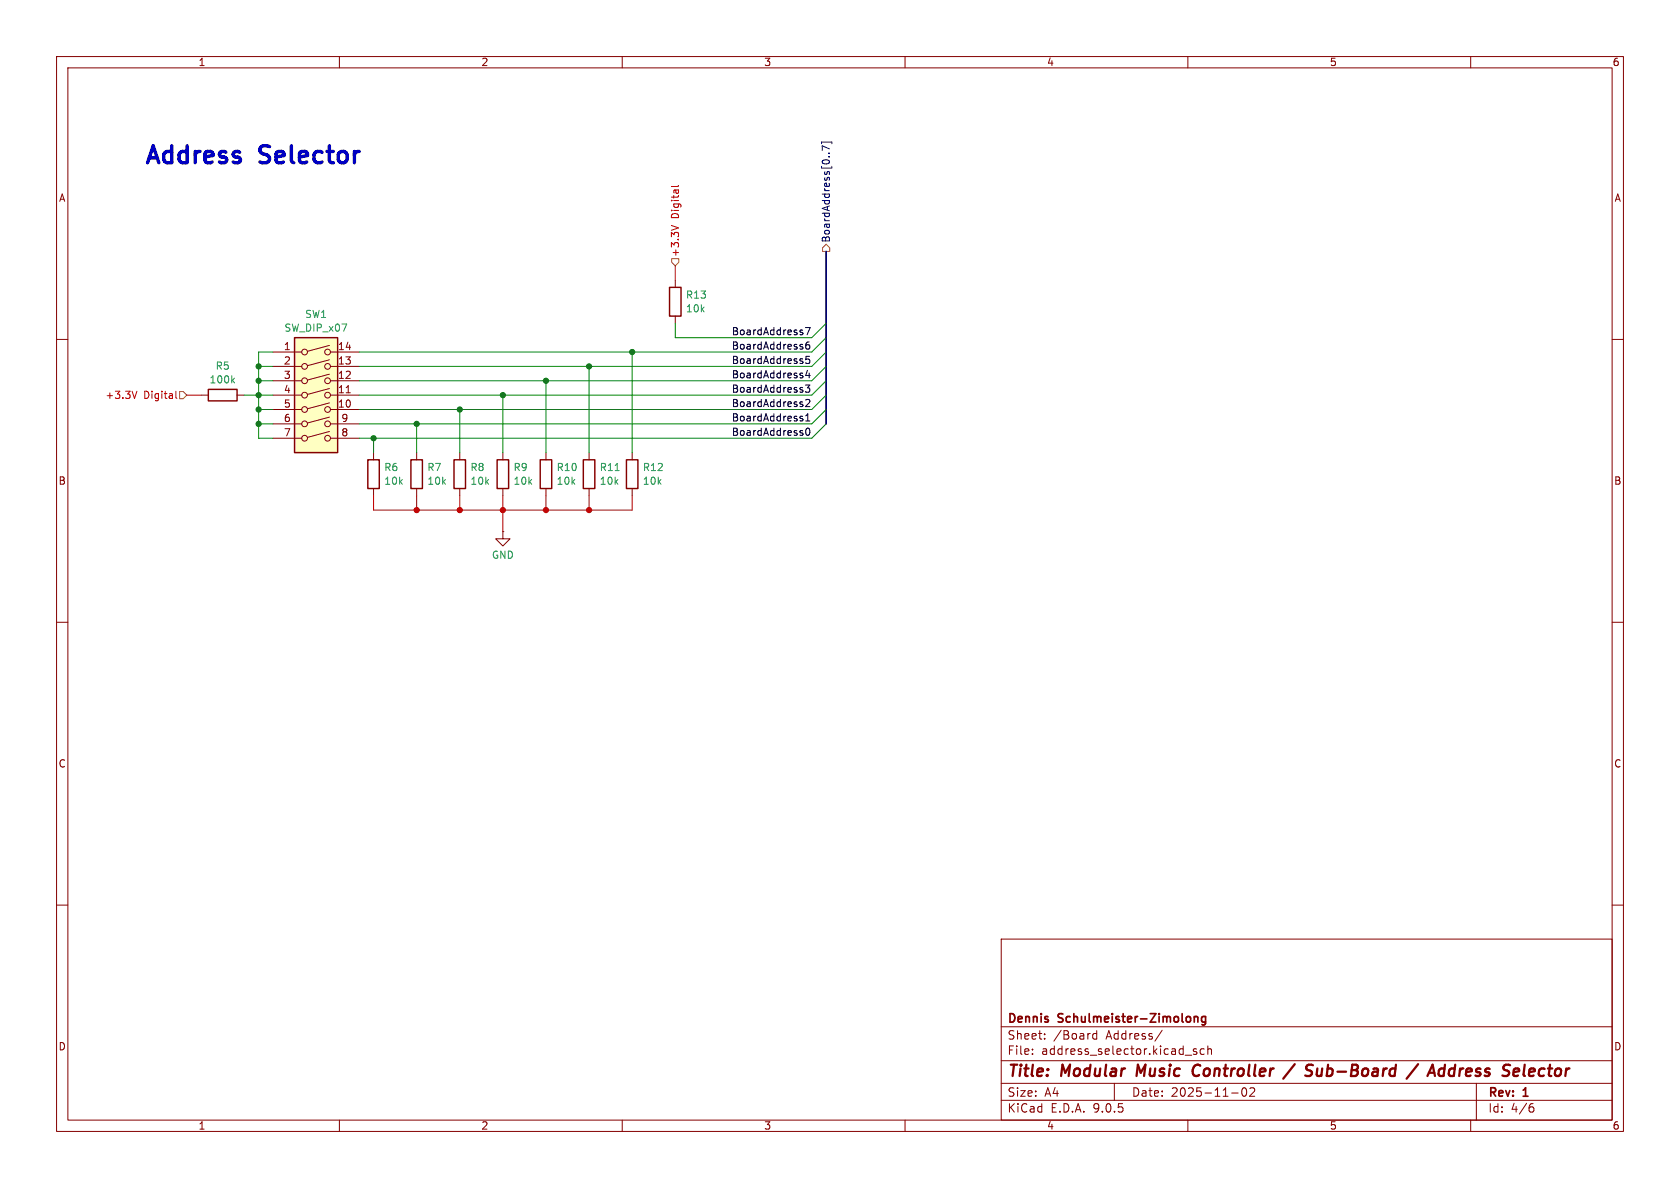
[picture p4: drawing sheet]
<svg xmlns="http://www.w3.org/2000/svg" width="297mm" height="210mm" viewBox="0 0 297 210" stroke-linecap="round" stroke-linejoin="round" font-family="sans-serif">
<g fill="none" stroke="#840000" stroke-width=".18">
<path d="M10 10h277v190h-277zM12 12h273v186h-273zM60 10v2M110 10v2M160 10v2M210 10v2M260 10v2M119.4 49.5v1.3M119.4 55.9v1.3M10 60h2M285 60h2M88.9 94v1.3h1.3l-1.3 1.2-1.3-1.2h1.3"/>
<path d="M88.9 94h.1M88.9 80v1.3M88.9 86.4v1.2M10 110h2M285 110h2M10 160h2M177 166h108v32h-108zM285 160h2M60 198v2M110 198v2M160 198v2M177 194.5h108"/>
<path d="M177 191.5h108M177 187.5h108M177 181.5h108M182.5 186.3v.1M182.5 185.5v.1M184.7 183.6v.1M184.7 182.8v.1M193.9 182.2v1.5M193.9 182.8l-.4-.1-.3 .3v.4l.1 .2h.6M197 191.5v3M205.5 182.1l-1.3 2M209.5 186.5h1.2"/>
<path d="M210 198v2M211.5 185.5l-.3-.1-.2 .2v.2l.5 .2v.3h-.5M212.9 185.5l-.4-.1-.3 .3v.4l.1 .2h.6M213.5 185.5l.2-.1 .4 .1 .1 .9M213.5 184.9v1.5M217.7 193.2h1.2M219.7 192.4l.2-.1a.81 .81 0 0 1 .6 .6 .81 .81 0 0 1-.3 .8l-.2 .1a.81 .81 0 0 1-.3-1.4zM221 192.4l.5-.1 .2 .1 .1 .3-.9 1.1h.9M260 198v2M261 191.5v6.5M270.6 195.7h.4l.2 .3-.1 .5-.5 .1M271 195.1l-.4 .1"/>
</g>
<path d="M201.2 188.2l-.3 2M211.8 188.2a1.13 1.13 0 0 0-.9 .7 1.13 1.13 0 0 0 .2 1.2l.3 .1 .5-.1M228.9 188.1l-2 2.6M231.8 188.2l.3 .1M232.9 188.9l-.1 1.2 .2 .1 .5-.1M250.7 188.1l-2 2.6M255.5 188.2l-.3 2M256.6 188.9l-.4 .4-.1 .5 .2 .3 .5 .1M270.7 188.9l-.3 .3-.1 .7 .2 .3h.4M271.3 189.4l-1 .1" fill="none" stroke="#840000" stroke-width=".4"/>
<path d="M211.1 179.7v1M211.1 179.8l.2-.1 .4 .1 .1 .9M213.1 179.8l-.4-.1-.3 .3v.4l.2 .2h.5M213.1 179.7v1.2l-.3 .3-.3-.1" fill="none" stroke="#840000" stroke-width=".3"/>
<path d="M118.4 50.8h2v5.1h-2zM87.9 81.3h2v5.1h-2z" fill="none" stroke="#840000" stroke-width=".25"/>
<path d="M52.1 59.7h7.6v20.3h-7.6z" fill="#ffffc2"/>
<g fill="none" stroke="#840000" stroke-width=".18">
<path d="M35.6 69.9h1.2M41.9 69.9h1.3M48.3 62.2h5M48.3 64.8h5M48.3 67.3h5M48.3 69.9h5M48.3 72.4h5M48.3 74.9h5M48.3 77.5h5M58.2 61.1l-3.8 1M58.2 63.6l-3.8 1M58.2 66.1l-3.8 1.1"/>
<path d="M58.2 68.7l-3.8 1M58.2 71.2l-3.8 1.1M58.2 73.7l-3.8 1.1M58.2 76.3l-3.8 1M58.4 62.2h5.1M58.4 64.8h5.1M58.4 67.3h5.1M58.4 69.9h5.1M58.4 72.4h5.1M58.4 74.9h5.1M58.4 77.5h5.1M61.2 69.4h.7"/>
<path d="M66 80v1.3M66 86.4v1.2M73.7 80v1.3M73.7 86.4v1.2M81.3 80v1.3M81.3 86.4v1.2M96.5 80v1.3M96.5 86.4v1.2M104.1 80v1.3M104.1 86.4v1.2M111.8 80v1.3M111.8 86.4v1.2"/>
<circle cx="53.8" cy="64.8" r=".51"/>
<circle cx="53.8" cy="69.9" r=".51"/>
<circle cx="53.8" cy="62.2" r=".51"/>
<circle cx="53.8" cy="74.9" r=".51"/>
<circle cx="53.8" cy="77.5" r=".51"/>
<circle cx="53.8" cy="72.4" r=".51"/>
<circle cx="53.8" cy="67.3" r=".51"/>
<circle cx="57.9" cy="77.5" r=".51"/>
<circle cx="57.9" cy="62.2" r=".51"/>
<circle cx="57.9" cy="72.4" r=".51"/>
<circle cx="57.9" cy="67.3" r=".51"/>
<circle cx="57.9" cy="74.9" r=".51"/>
<circle cx="57.9" cy="64.8" r=".51"/>
<circle cx="57.9" cy="69.9" r=".51"/>
</g>
<path d="M52.1 59.7h7.6v20.3h-7.6zM36.8 68.8h5.1v2.1h-5.1zM65 81.3h2.1v5.1h-2.1zM72.6 81.3h2.1v5.1h-2.1zM80.3 81.3h2v5.1h-2zM95.5 81.3h2v5.1h-2zM103.1 81.3h2.1v5.1h-2.1zM110.7 81.3h2.1v5.1h-2.1z" fill="none" stroke="#840000" stroke-width=".25"/>
<path d="M41.1 67.2l.4 .5M41.5 66.8l-.5 .5M108.8 83.2h.7" fill="none" stroke="#008484" stroke-width=".18"/>
<path d="M118.7 39.9l1.3 .4M120 32.8l-.2 .2h-1.1M119.4 47v2.5M24.2 69.2l-.4 1.2M31.1 69.2v1l.2 .2M33 69.9h2.6M66 87.6v2.6h45.8v-2.6M73.7 87.6v2.6M81.3 87.6v2.6M88.9 87.6v6.4M96.5 87.6v2.6M104.1 87.6v2.6" fill="none" stroke="#c20000" stroke-width=".18"/>
<path d="M118.7 45.7h1.3v.7l-.6 .6-.7-.6zM146 43.2l.7 .6v.7h-1.3v-.7zM31.7 69.2h.7l.6 .7-.6 .6h-.7z" fill="none" stroke="#848400" stroke-width=".18"/>
<path d="M145.2 25.4v-.3h1.9v.3M146.5 27.1h.1M146.6 26.3l-1.2-.5v.8" fill="none" stroke="#000084" stroke-width=".18"/>
<path d="M142.4 57.9h.8l-.5 1.3M141.6 74l.3 .1 .1 .1-.2 .2h-.3M141.6 73.6h.3M142.4 68.1h.8l-.5 .5 .4 .1v.5l-.2 .1-.5-.1M142.4 70.7l.5-.1 .3 .4-.8 .9h.8M142.4 74.4h.8M142.4 73.5l.4-.4v1.3M142.6 75.8l.1-.1a.68 .68 0 0 1 .5 .6 .68 .68 0 0 1-.5 .7l-.1-.2-.2-.3zM142.7 65.5l-.3 .9h.8M143 60.4l-.3 .1a.86 .86 0 0 0 0 1.2l.4-.1 .1-.4-.3-.3-.3 .1-.2 .2M143 66v.8M143.1 63h-.6l-.1 .6 .2-.1h.4l.2 .2-.1 .4-.2 .2-.5-.2" fill="none" stroke="#000" stroke-width=".18"/>
<path d="M146 44.5v30.4" fill="none" stroke="#000084" stroke-width=".3"/>
<g fill="none" stroke="#008400" stroke-width=".18">
<path d="M119.4 57.2v2.5h24.1l2.5-2.5M146 59.7l-2.5 2.5h-80M43.2 69.9h5.1M45.7 74.9h2.6M45.7 64.8h2.6M45.7 72.4h2.6M45.7 67.3h2.6M48.3 62.2h-2.6v15.3h2.6M66 77.5v2.5M73.7 74.9v5.1M81.3 72.4v7.6M88.9 69.9v10.1"/>
<path d="M96.5 67.3v12.7M104.1 64.8v15.2M111.8 62.2v17.8M146 72.4l-2.5 2.5h-80M146 74.9l-2.5 2.6h-80M146 62.2l-2.5 2.6h-80M146 69.9l-2.5 2.5h-80M146 67.3l-2.5 2.6h-80M146 64.8l-2.5 2.5h-80"/>
</g>
<path d="M26.1 28.8l1-3 1 3M30.4 25.8v3M33.1 25.8v3M47.7 25.9l-.5-.1h-.7l-.4 .3M51.5 25.8v2.5M58.2 25.8v2.5" fill="none" stroke="#0000c2" stroke-width=".6"/>
<g fill="#008400" stroke="#008400" stroke-width=".18">
<circle cx="45.7" cy="64.8" r=".46"/>
<circle cx="73.7" cy="74.9" r=".46"/>
<circle cx="66" cy="77.5" r=".46"/>
<circle cx="45.7" cy="74.9" r=".46"/>
<circle cx="45.7" cy="72.4" r=".46"/>
<circle cx="45.7" cy="67.3" r=".46"/>
<circle cx="45.7" cy="69.9" r=".46"/>
<circle cx="111.8" cy="62.2" r=".46"/>
<circle cx="96.5" cy="67.3" r=".46"/>
<circle cx="88.9" cy="69.9" r=".46"/>
<circle cx="104.1" cy="64.8" r=".46"/>
<circle cx="81.3" cy="72.4" r=".46"/>
</g>
<g fill="#c20000" stroke="#c20000" stroke-width=".18">
<circle cx="81.3" cy="90.2" r=".46"/>
<circle cx="88.9" cy="90.2" r=".46"/>
<circle cx="73.7" cy="90.2" r=".46"/>
<circle cx="96.5" cy="90.2" r=".46"/>
<circle cx="104.1" cy="90.2" r=".46"/>
</g>
<g font-size="4.2" fill="#0000c2">
<text x="25.4" y="30.5">Address</text>
<text x="46.2" y="30.5">Selector</text>
</g>
<g font-size="2.8" fill="#840000">
<text x="178" y="190.9">Title:</text>
<text x="187.7" y="190.9">Modular</text>
<text x="201.8" y="190.9">Music</text>
<text x="212.5" y="190.9">Controller</text>
<text x="229.7" y="190.9">/</text>
<text x="234.1" y="190.9">Sub-Board</text>
<text x="253.1" y="190.9">/</text>
<text x="257.5" y="190.9">Address</text>
<text x="271.4" y="190.9">Selector</text>
</g>
<g font-size="2.1" fill="#840000">
<text x="178" y="184">Sheet:</text>
<text x="178" y="181.2">Dennis</text>
<text x="186.2" y="184">/Board</text>
<text x="187.2" y="181.2">Schulmeister-Zimolong</text>
<text x="195.6" y="184">Address/</text>
<text x="178" y="186.7">File:</text>
<text x="184.1" y="186.7">address_selector.kicad_sch</text>
<text x="178" y="196.9">KiCad</text>
<text x="178" y="194.1">Size:</text>
<text x="184.7" y="194.1">A4</text>
<text x="185.7" y="196.9">E.D.A.</text>
<text x="193.3" y="196.9">9.0.5</text>
<text x="200" y="194.1">Date:</text>
<text x="207" y="194.1">2025-11-02</text>
<text x="263" y="194.3">Rev:</text>
<text x="263" y="196.9">Id:</text>
<text x="267.1" y="196.9">4/6</text>
<text x="269.4" y="194.3">1</text>
</g>
<g font-size="1.8" fill="#840000">
<text x="35" y="11.9">1</text>
<text x="85" y="11.9">2</text>
<text x="135" y="11.9">3</text>
<text x="185" y="11.9">4</text>
<text x="235" y="11.9">5</text>
<text x="285" y="11.9">6</text>
<text x="10.3" y="35.9">A</text>
<text x="285.3" y="35.9">A</text>
<text x="50.1" y="62">1</text>
<text x="50.1" y="64.5">2</text>
<text x="59.6" y="62">14</text>
<text x="59.6" y="64.5">13</text>
<text x="50.1" y="67.1">3</text>
<text x="50.1" y="69.6">4</text>
<text x="59.6" y="67.1">12</text>
<text x="59.6" y="69.6">11</text>
<text x="50.1" y="72.1">5</text>
<text x="50.1" y="74.7">6</text>
<text x="50.1" y="77.2">7</text>
<text x="59.6" y="72.1">10</text>
<text x="60.3" y="74.7">9</text>
<text x="60.3" y="77.2">8</text>
<text x="10.3" y="85.9">B</text>
<text x="285.3" y="85.9">B</text>
<text x="10.3" y="135.9">C</text>
<text x="285.3" y="135.9">C</text>
<text x="10.3" y="185.9">D</text>
<text x="285.3" y="185.9">D</text>
<text x="35" y="199.9">1</text>
<text x="85" y="199.9">2</text>
<text x="135" y="199.9">3</text>
<text x="185" y="199.9">4</text>
<text x="235" y="199.9">5</text>
<text x="285" y="199.9">6</text>
</g>
<g font-size="1.8" fill="#c20000">
<text x="120.2" y="38.7" transform="rotate(-90 120.2 38.7)">Digital</text>
<text x="120.2" y="45.5" transform="rotate(-90 120.2 45.5)">+3.3V</text>
<text x="18.5" y="70.7">+3.3V</text>
<text x="25.4" y="70.7">Digital</text>
</g>
<text font-size="1.8" fill="#000084" x="146.9" y="43" transform="rotate(-90 146.9 43)">BoardAddress[0..7]</text>
<g font-size="1.8" fill="#008484">
<text x="121.2" y="53">R13</text>
<text x="50.2" y="58.8">SW_DIP_x07</text>
<text x="53.8" y="56.4">SW1</text>
<text x="121.2" y="55.4">10k</text>
<text x="38" y="65.6">R5</text>
<text x="36.9" y="68">100k</text>
<text x="67.8" y="83.5">R6</text>
<text x="75.4" y="83.5">R7</text>
<text x="83.1" y="83.5">R8</text>
<text x="90.7" y="83.5">R9</text>
<text x="98.3" y="83.5">R10</text>
<text x="105.9" y="83.5">R11</text>
<text x="113.5" y="83.5">R12</text>
<text x="67.8" y="85.9">10k</text>
<text x="75.4" y="85.9">10k</text>
<text x="83.1" y="85.9">10k</text>
<text x="90.7" y="85.9">10k</text>
<text x="98.3" y="85.9">10k</text>
<text x="105.9" y="85.9">10k</text>
<text x="113.5" y="85.9">10k</text>
<text x="86.9" y="99">GND</text>
</g>
<g font-size="1.8">
<text x="129.3" y="59.3">BoardAddress7</text>
<text x="129.3" y="64.4">BoardAddress5</text>
<text x="129.3" y="61.9">BoardAddress6</text>
<text x="129.3" y="67">BoardAddress4</text>
<text x="129.3" y="69.5">BoardAddress3</text>
<text x="129.3" y="77.1">BoardAddress0</text>
<text x="129.3" y="72">BoardAddress2</text>
<text x="129.3" y="74.6">BoardAddress1</text>
</g>
</svg>
